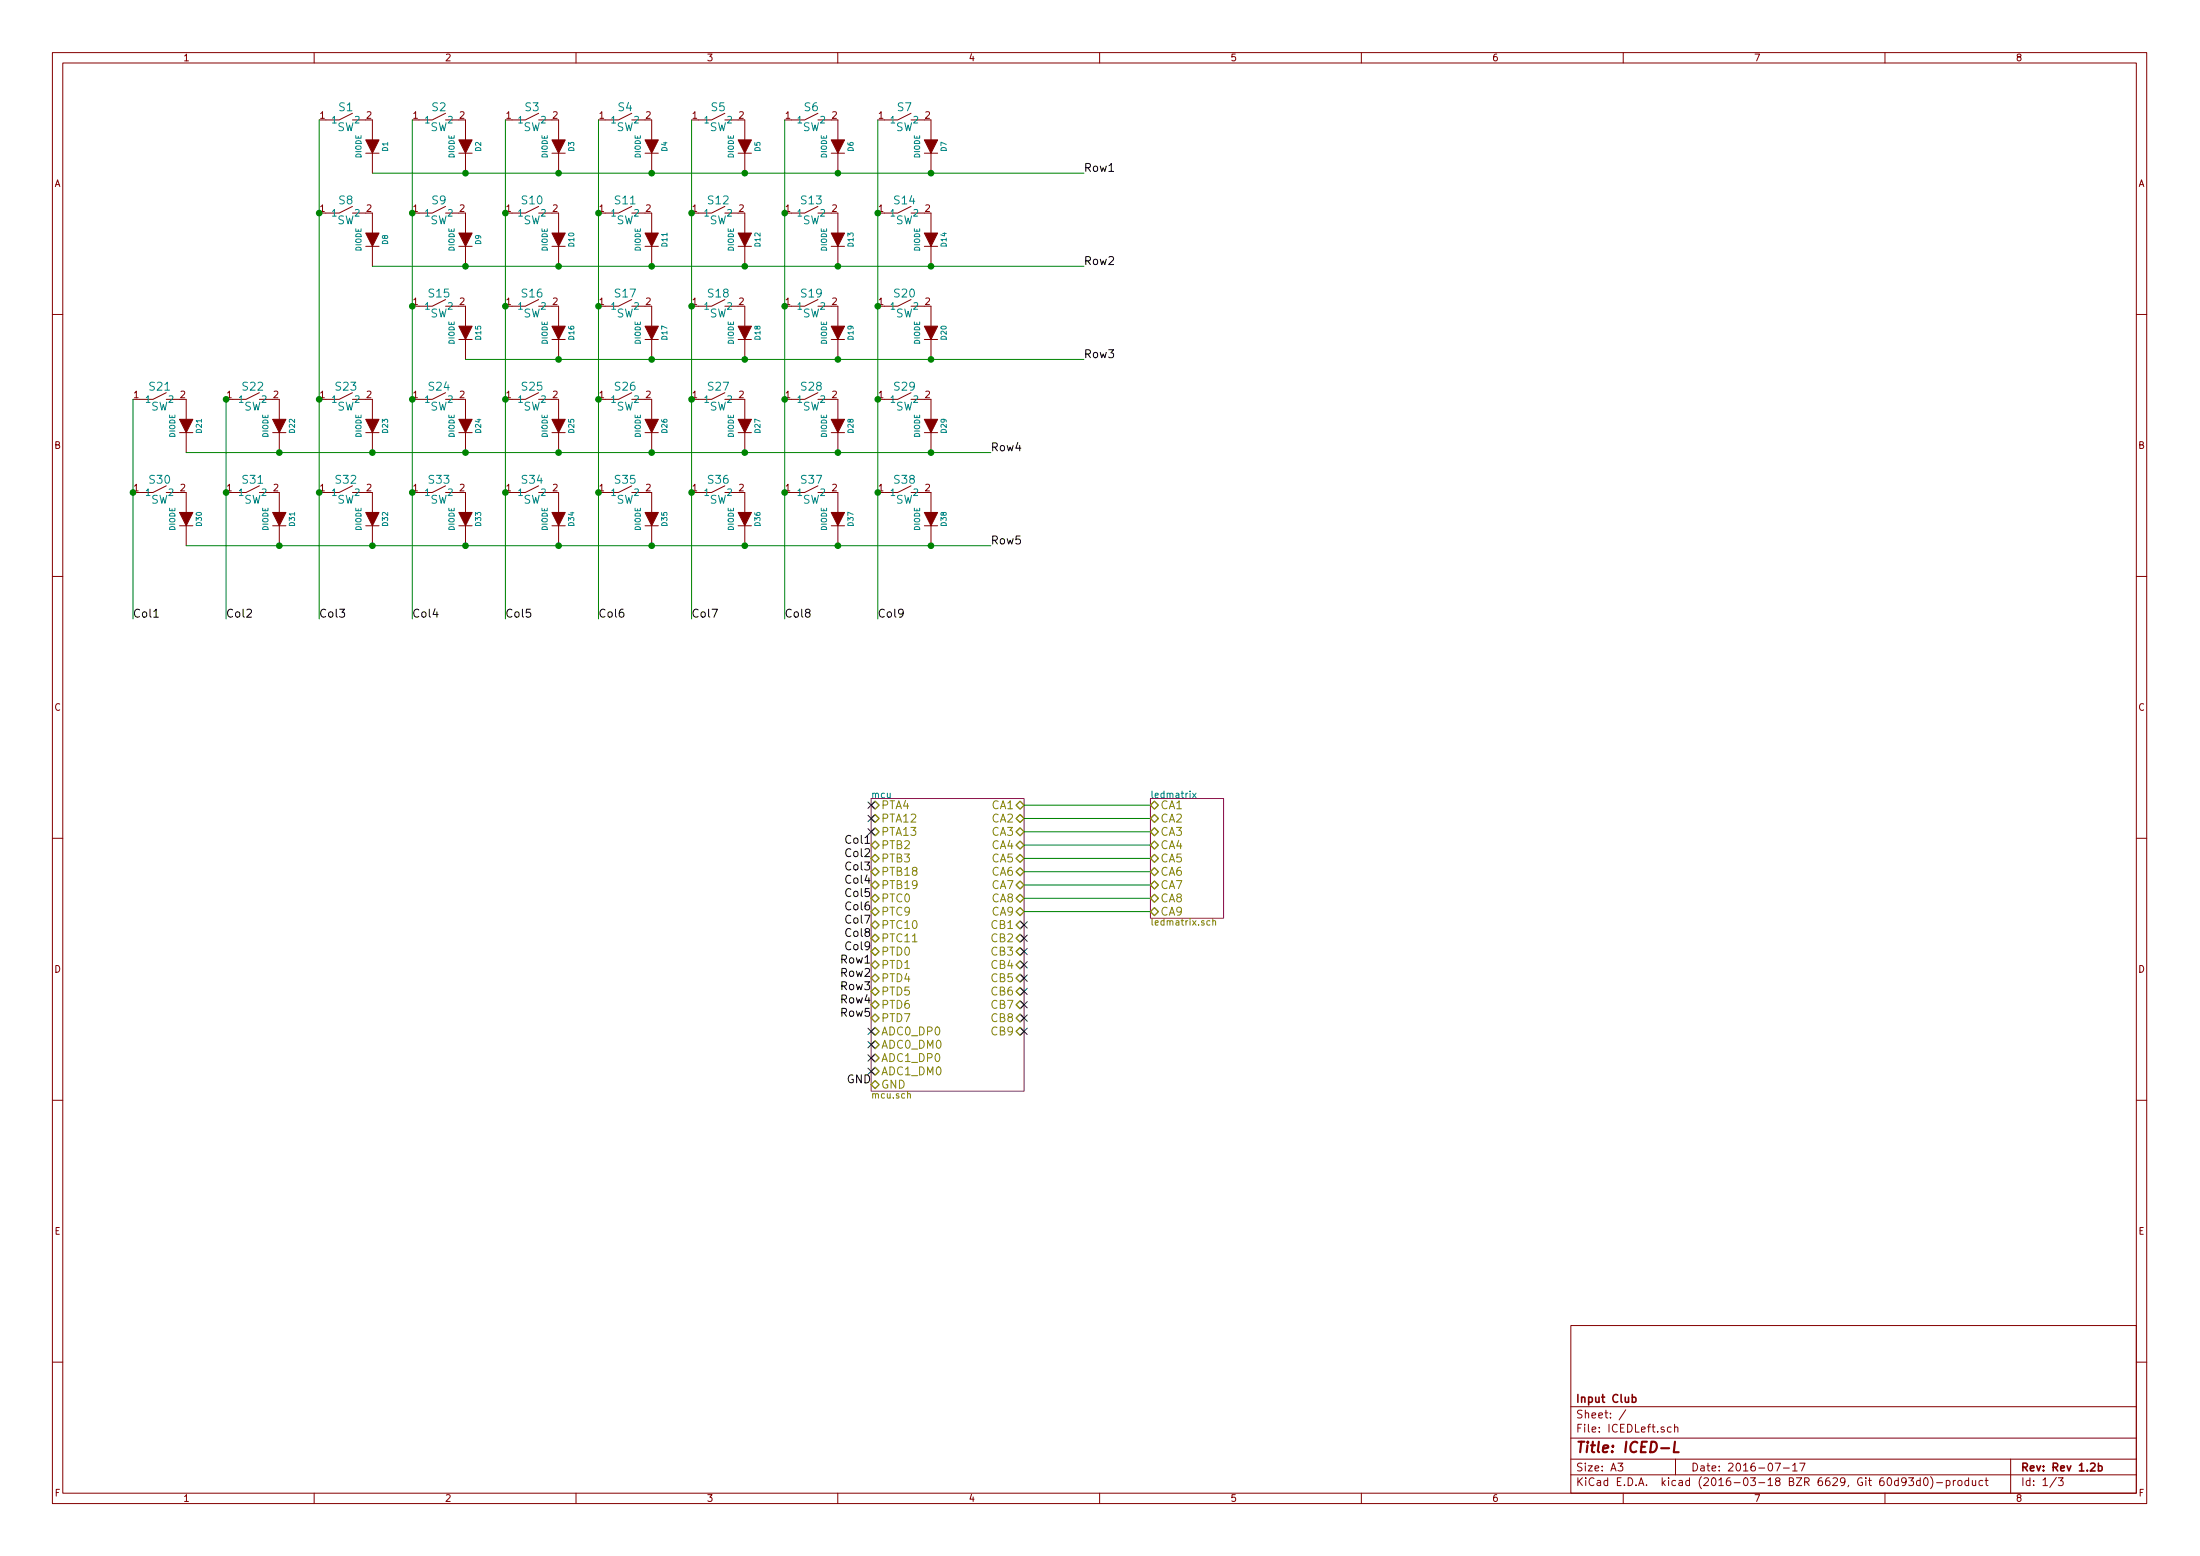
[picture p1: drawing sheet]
EESchema Schematic File Version 4
EELAYER 30 0
EELAYER END
$Descr A3 16535 11693
encoding utf-8
Sheet 1 3
Title "ICED-L"
Date "2016-07-17"
Rev "Rev 1.2b"
Comp "Input Club"
Comment1 ""
Comment2 ""
Comment3 ""
Comment4 ""
$EndDescr
$Comp
L ICEDLeft:SW S1
U 1 1
P 2600 900
F 0 "S1" H 2600 1000 60  0000 C CNN
F 1 "SW" H 2600 850 60  0000 C CNN
F 2 "prettylib:MXALPS" H 2600 900 60  0001 C CNN
F 3 "~" H 2600 900 60  0000 C CNN
	1    2600 900 
	1    0    0    -1  
$EndComp
$Comp
L ICEDLeft:DIODE D1
U 1 1
P 2800 1100
F 0 "D1" H 2800 1200 40  0000 C CNN
F 1 "DIODE" H 2800 1000 40  0000 C CNN
F 2 "prettylib:SOT123-DIODE" H 2800 1100 60  0001 C CNN
F 3 "~" H 2800 1100 60  0000 C CNN
	1    2800 1100
	0    1    1    0   
$EndComp
$Comp
L ICEDLeft:SW S2
U 1 1
P 3300 900
F 0 "S2" H 3300 1000 60  0000 C CNN
F 1 "SW" H 3300 850 60  0000 C CNN
F 2 "prettylib:MXALPS" H 3300 900 60  0001 C CNN
F 3 "~" H 3300 900 60  0000 C CNN
	1    3300 900 
	1    0    0    -1  
$EndComp
$Comp
L ICEDLeft:DIODE D2
U 1 1
P 3500 1100
F 0 "D2" H 3500 1200 40  0000 C CNN
F 1 "DIODE" H 3500 1000 40  0000 C CNN
F 2 "prettylib:SOT123-DIODE" H 3500 1100 60  0001 C CNN
F 3 "~" H 3500 1100 60  0000 C CNN
	1    3500 1100
	0    1    1    0   
$EndComp
$Comp
L ICEDLeft:SW S3
U 1 1
P 4000 900
F 0 "S3" H 4000 1000 60  0000 C CNN
F 1 "SW" H 4000 850 60  0000 C CNN
F 2 "prettylib:MXALPS" H 4000 900 60  0001 C CNN
F 3 "~" H 4000 900 60  0000 C CNN
	1    4000 900 
	1    0    0    -1  
$EndComp
$Comp
L ICEDLeft:DIODE D3
U 1 1
P 4200 1100
F 0 "D3" H 4200 1200 40  0000 C CNN
F 1 "DIODE" H 4200 1000 40  0000 C CNN
F 2 "prettylib:SOT123-DIODE" H 4200 1100 60  0001 C CNN
F 3 "~" H 4200 1100 60  0000 C CNN
	1    4200 1100
	0    1    1    0   
$EndComp
$Comp
L ICEDLeft:SW S4
U 1 1
P 4700 900
F 0 "S4" H 4700 1000 60  0000 C CNN
F 1 "SW" H 4700 850 60  0000 C CNN
F 2 "prettylib:MXALPS" H 4700 900 60  0001 C CNN
F 3 "~" H 4700 900 60  0000 C CNN
	1    4700 900 
	1    0    0    -1  
$EndComp
$Comp
L ICEDLeft:DIODE D4
U 1 1
P 4900 1100
F 0 "D4" H 4900 1200 40  0000 C CNN
F 1 "DIODE" H 4900 1000 40  0000 C CNN
F 2 "prettylib:SOT123-DIODE" H 4900 1100 60  0001 C CNN
F 3 "~" H 4900 1100 60  0000 C CNN
	1    4900 1100
	0    1    1    0   
$EndComp
$Comp
L ICEDLeft:SW S5
U 1 1
P 5400 900
F 0 "S5" H 5400 1000 60  0000 C CNN
F 1 "SW" H 5400 850 60  0000 C CNN
F 2 "prettylib:MXALPS" H 5400 900 60  0001 C CNN
F 3 "~" H 5400 900 60  0000 C CNN
	1    5400 900 
	1    0    0    -1  
$EndComp
$Comp
L ICEDLeft:DIODE D5
U 1 1
P 5600 1100
F 0 "D5" H 5600 1200 40  0000 C CNN
F 1 "DIODE" H 5600 1000 40  0000 C CNN
F 2 "prettylib:SOT123-DIODE" H 5600 1100 60  0001 C CNN
F 3 "~" H 5600 1100 60  0000 C CNN
	1    5600 1100
	0    1    1    0   
$EndComp
$Comp
L ICEDLeft:SW S6
U 1 1
P 6100 900
F 0 "S6" H 6100 1000 60  0000 C CNN
F 1 "SW" H 6100 850 60  0000 C CNN
F 2 "prettylib:MXALPS" H 6100 900 60  0001 C CNN
F 3 "~" H 6100 900 60  0000 C CNN
	1    6100 900 
	1    0    0    -1  
$EndComp
$Comp
L ICEDLeft:DIODE D6
U 1 1
P 6300 1100
F 0 "D6" H 6300 1200 40  0000 C CNN
F 1 "DIODE" H 6300 1000 40  0000 C CNN
F 2 "prettylib:SOT123-DIODE" H 6300 1100 60  0001 C CNN
F 3 "~" H 6300 1100 60  0000 C CNN
	1    6300 1100
	0    1    1    0   
$EndComp
$Comp
L ICEDLeft:SW S7
U 1 1
P 6800 900
F 0 "S7" H 6800 1000 60  0000 C CNN
F 1 "SW" H 6800 850 60  0000 C CNN
F 2 "prettylib:MXALPS" H 6800 900 60  0001 C CNN
F 3 "~" H 6800 900 60  0000 C CNN
	1    6800 900 
	1    0    0    -1  
$EndComp
$Comp
L ICEDLeft:DIODE D7
U 1 1
P 7000 1100
F 0 "D7" H 7000 1200 40  0000 C CNN
F 1 "DIODE" H 7000 1000 40  0000 C CNN
F 2 "prettylib:SOT123-DIODE" H 7000 1100 60  0001 C CNN
F 3 "~" H 7000 1100 60  0000 C CNN
	1    7000 1100
	0    1    1    0   
$EndComp
$Comp
L ICEDLeft:SW S8
U 1 1
P 2600 1600
F 0 "S8" H 2600 1700 60  0000 C CNN
F 1 "SW" H 2600 1550 60  0000 C CNN
F 2 "prettylib:MXALPS" H 2600 1600 60  0001 C CNN
F 3 "~" H 2600 1600 60  0000 C CNN
	1    2600 1600
	1    0    0    -1  
$EndComp
$Comp
L ICEDLeft:DIODE D8
U 1 1
P 2800 1800
F 0 "D8" H 2800 1900 40  0000 C CNN
F 1 "DIODE" H 2800 1700 40  0000 C CNN
F 2 "prettylib:SOT123-DIODE" H 2800 1800 60  0001 C CNN
F 3 "~" H 2800 1800 60  0000 C CNN
	1    2800 1800
	0    1    1    0   
$EndComp
$Comp
L ICEDLeft:SW S9
U 1 1
P 3300 1600
F 0 "S9" H 3300 1700 60  0000 C CNN
F 1 "SW" H 3300 1550 60  0000 C CNN
F 2 "prettylib:MXALPS" H 3300 1600 60  0001 C CNN
F 3 "~" H 3300 1600 60  0000 C CNN
	1    3300 1600
	1    0    0    -1  
$EndComp
$Comp
L ICEDLeft:DIODE D9
U 1 1
P 3500 1800
F 0 "D9" H 3500 1900 40  0000 C CNN
F 1 "DIODE" H 3500 1700 40  0000 C CNN
F 2 "prettylib:SOT123-DIODE" H 3500 1800 60  0001 C CNN
F 3 "~" H 3500 1800 60  0000 C CNN
	1    3500 1800
	0    1    1    0   
$EndComp
$Comp
L ICEDLeft:SW S10
U 1 1
P 4000 1600
F 0 "S10" H 4000 1700 60  0000 C CNN
F 1 "SW" H 4000 1550 60  0000 C CNN
F 2 "prettylib:MXALPS" H 4000 1600 60  0001 C CNN
F 3 "~" H 4000 1600 60  0000 C CNN
	1    4000 1600
	1    0    0    -1  
$EndComp
$Comp
L ICEDLeft:DIODE D10
U 1 1
P 4200 1800
F 0 "D10" H 4200 1900 40  0000 C CNN
F 1 "DIODE" H 4200 1700 40  0000 C CNN
F 2 "prettylib:SOT123-DIODE" H 4200 1800 60  0001 C CNN
F 3 "~" H 4200 1800 60  0000 C CNN
	1    4200 1800
	0    1    1    0   
$EndComp
$Comp
L ICEDLeft:SW S11
U 1 1
P 4700 1600
F 0 "S11" H 4700 1700 60  0000 C CNN
F 1 "SW" H 4700 1550 60  0000 C CNN
F 2 "prettylib:MXALPS" H 4700 1600 60  0001 C CNN
F 3 "~" H 4700 1600 60  0000 C CNN
	1    4700 1600
	1    0    0    -1  
$EndComp
$Comp
L ICEDLeft:DIODE D11
U 1 1
P 4900 1800
F 0 "D11" H 4900 1900 40  0000 C CNN
F 1 "DIODE" H 4900 1700 40  0000 C CNN
F 2 "prettylib:SOT123-DIODE" H 4900 1800 60  0001 C CNN
F 3 "~" H 4900 1800 60  0000 C CNN
	1    4900 1800
	0    1    1    0   
$EndComp
$Comp
L ICEDLeft:SW S12
U 1 1
P 5400 1600
F 0 "S12" H 5400 1700 60  0000 C CNN
F 1 "SW" H 5400 1550 60  0000 C CNN
F 2 "prettylib:MXALPS" H 5400 1600 60  0001 C CNN
F 3 "~" H 5400 1600 60  0000 C CNN
	1    5400 1600
	1    0    0    -1  
$EndComp
$Comp
L ICEDLeft:DIODE D12
U 1 1
P 5600 1800
F 0 "D12" H 5600 1900 40  0000 C CNN
F 1 "DIODE" H 5600 1700 40  0000 C CNN
F 2 "prettylib:SOT123-DIODE" H 5600 1800 60  0001 C CNN
F 3 "~" H 5600 1800 60  0000 C CNN
	1    5600 1800
	0    1    1    0   
$EndComp
$Comp
L ICEDLeft:SW S13
U 1 1
P 6100 1600
F 0 "S13" H 6100 1700 60  0000 C CNN
F 1 "SW" H 6100 1550 60  0000 C CNN
F 2 "prettylib:MXALPS" H 6100 1600 60  0001 C CNN
F 3 "~" H 6100 1600 60  0000 C CNN
	1    6100 1600
	1    0    0    -1  
$EndComp
$Comp
L ICEDLeft:DIODE D13
U 1 1
P 6300 1800
F 0 "D13" H 6300 1900 40  0000 C CNN
F 1 "DIODE" H 6300 1700 40  0000 C CNN
F 2 "prettylib:SOT123-DIODE" H 6300 1800 60  0001 C CNN
F 3 "~" H 6300 1800 60  0000 C CNN
	1    6300 1800
	0    1    1    0   
$EndComp
$Comp
L ICEDLeft:SW S14
U 1 1
P 6800 1600
F 0 "S14" H 6800 1700 60  0000 C CNN
F 1 "SW" H 6800 1550 60  0000 C CNN
F 2 "prettylib:MXALPS" H 6800 1600 60  0001 C CNN
F 3 "~" H 6800 1600 60  0000 C CNN
	1    6800 1600
	1    0    0    -1  
$EndComp
$Comp
L ICEDLeft:DIODE D14
U 1 1
P 7000 1800
F 0 "D14" H 7000 1900 40  0000 C CNN
F 1 "DIODE" H 7000 1700 40  0000 C CNN
F 2 "prettylib:SOT123-DIODE" H 7000 1800 60  0001 C CNN
F 3 "~" H 7000 1800 60  0000 C CNN
	1    7000 1800
	0    1    1    0   
$EndComp
$Comp
L ICEDLeft:SW S15
U 1 1
P 3300 2300
F 0 "S15" H 3300 2400 60  0000 C CNN
F 1 "SW" H 3300 2250 60  0000 C CNN
F 2 "prettylib:MXALPS" H 3300 2300 60  0001 C CNN
F 3 "~" H 3300 2300 60  0000 C CNN
	1    3300 2300
	1    0    0    -1  
$EndComp
$Comp
L ICEDLeft:DIODE D15
U 1 1
P 3500 2500
F 0 "D15" H 3500 2600 40  0000 C CNN
F 1 "DIODE" H 3500 2400 40  0000 C CNN
F 2 "prettylib:SOT123-DIODE" H 3500 2500 60  0001 C CNN
F 3 "~" H 3500 2500 60  0000 C CNN
	1    3500 2500
	0    1    1    0   
$EndComp
$Comp
L ICEDLeft:SW S16
U 1 1
P 4000 2300
F 0 "S16" H 4000 2400 60  0000 C CNN
F 1 "SW" H 4000 2250 60  0000 C CNN
F 2 "prettylib:MXALPS" H 4000 2300 60  0001 C CNN
F 3 "~" H 4000 2300 60  0000 C CNN
	1    4000 2300
	1    0    0    -1  
$EndComp
$Comp
L ICEDLeft:DIODE D16
U 1 1
P 4200 2500
F 0 "D16" H 4200 2600 40  0000 C CNN
F 1 "DIODE" H 4200 2400 40  0000 C CNN
F 2 "prettylib:SOT123-DIODE" H 4200 2500 60  0001 C CNN
F 3 "~" H 4200 2500 60  0000 C CNN
	1    4200 2500
	0    1    1    0   
$EndComp
$Comp
L ICEDLeft:SW S17
U 1 1
P 4700 2300
F 0 "S17" H 4700 2400 60  0000 C CNN
F 1 "SW" H 4700 2250 60  0000 C CNN
F 2 "prettylib:MXALPS" H 4700 2300 60  0001 C CNN
F 3 "~" H 4700 2300 60  0000 C CNN
	1    4700 2300
	1    0    0    -1  
$EndComp
$Comp
L ICEDLeft:DIODE D17
U 1 1
P 4900 2500
F 0 "D17" H 4900 2600 40  0000 C CNN
F 1 "DIODE" H 4900 2400 40  0000 C CNN
F 2 "prettylib:SOT123-DIODE" H 4900 2500 60  0001 C CNN
F 3 "~" H 4900 2500 60  0000 C CNN
	1    4900 2500
	0    1    1    0   
$EndComp
$Comp
L ICEDLeft:SW S18
U 1 1
P 5400 2300
F 0 "S18" H 5400 2400 60  0000 C CNN
F 1 "SW" H 5400 2250 60  0000 C CNN
F 2 "prettylib:MXALPS" H 5400 2300 60  0001 C CNN
F 3 "~" H 5400 2300 60  0000 C CNN
	1    5400 2300
	1    0    0    -1  
$EndComp
$Comp
L ICEDLeft:DIODE D18
U 1 1
P 5600 2500
F 0 "D18" H 5600 2600 40  0000 C CNN
F 1 "DIODE" H 5600 2400 40  0000 C CNN
F 2 "prettylib:SOT123-DIODE" H 5600 2500 60  0001 C CNN
F 3 "~" H 5600 2500 60  0000 C CNN
	1    5600 2500
	0    1    1    0   
$EndComp
$Comp
L ICEDLeft:SW S19
U 1 1
P 6100 2300
F 0 "S19" H 6100 2400 60  0000 C CNN
F 1 "SW" H 6100 2250 60  0000 C CNN
F 2 "prettylib:MXALPS" H 6100 2300 60  0001 C CNN
F 3 "~" H 6100 2300 60  0000 C CNN
	1    6100 2300
	1    0    0    -1  
$EndComp
$Comp
L ICEDLeft:DIODE D19
U 1 1
P 6300 2500
F 0 "D19" H 6300 2600 40  0000 C CNN
F 1 "DIODE" H 6300 2400 40  0000 C CNN
F 2 "prettylib:SOT123-DIODE" H 6300 2500 60  0001 C CNN
F 3 "~" H 6300 2500 60  0000 C CNN
	1    6300 2500
	0    1    1    0   
$EndComp
$Comp
L ICEDLeft:SW S20
U 1 1
P 6800 2300
F 0 "S20" H 6800 2400 60  0000 C CNN
F 1 "SW" H 6800 2250 60  0000 C CNN
F 2 "prettylib:MXALPS" H 6800 2300 60  0001 C CNN
F 3 "~" H 6800 2300 60  0000 C CNN
	1    6800 2300
	1    0    0    -1  
$EndComp
$Comp
L ICEDLeft:DIODE D20
U 1 1
P 7000 2500
F 0 "D20" H 7000 2600 40  0000 C CNN
F 1 "DIODE" H 7000 2400 40  0000 C CNN
F 2 "prettylib:SOT123-DIODE" H 7000 2500 60  0001 C CNN
F 3 "~" H 7000 2500 60  0000 C CNN
	1    7000 2500
	0    1    1    0   
$EndComp
$Comp
L ICEDLeft:SW S21
U 1 1
P 1200 3000
F 0 "S21" H 1200 3100 60  0000 C CNN
F 1 "SW" H 1200 2950 60  0000 C CNN
F 2 "prettylib:MXALPS" H 1200 3000 60  0001 C CNN
F 3 "~" H 1200 3000 60  0000 C CNN
	1    1200 3000
	1    0    0    -1  
$EndComp
$Comp
L ICEDLeft:DIODE D21
U 1 1
P 1400 3200
F 0 "D21" H 1400 3300 40  0000 C CNN
F 1 "DIODE" H 1400 3100 40  0000 C CNN
F 2 "prettylib:SOT123-DIODE" H 1400 3200 60  0001 C CNN
F 3 "~" H 1400 3200 60  0000 C CNN
	1    1400 3200
	0    1    1    0   
$EndComp
$Comp
L ICEDLeft:SW S22
U 1 1
P 1900 3000
F 0 "S22" H 1900 3100 60  0000 C CNN
F 1 "SW" H 1900 2950 60  0000 C CNN
F 2 "prettylib:MXALPS" H 1900 3000 60  0001 C CNN
F 3 "~" H 1900 3000 60  0000 C CNN
	1    1900 3000
	1    0    0    -1  
$EndComp
$Comp
L ICEDLeft:DIODE D22
U 1 1
P 2100 3200
F 0 "D22" H 2100 3300 40  0000 C CNN
F 1 "DIODE" H 2100 3100 40  0000 C CNN
F 2 "prettylib:SOT123-DIODE" H 2100 3200 60  0001 C CNN
F 3 "~" H 2100 3200 60  0000 C CNN
	1    2100 3200
	0    1    1    0   
$EndComp
$Comp
L ICEDLeft:SW S23
U 1 1
P 2600 3000
F 0 "S23" H 2600 3100 60  0000 C CNN
F 1 "SW" H 2600 2950 60  0000 C CNN
F 2 "prettylib:MXALPS" H 2600 3000 60  0001 C CNN
F 3 "~" H 2600 3000 60  0000 C CNN
	1    2600 3000
	1    0    0    -1  
$EndComp
$Comp
L ICEDLeft:DIODE D23
U 1 1
P 2800 3200
F 0 "D23" H 2800 3300 40  0000 C CNN
F 1 "DIODE" H 2800 3100 40  0000 C CNN
F 2 "prettylib:SOT123-DIODE" H 2800 3200 60  0001 C CNN
F 3 "~" H 2800 3200 60  0000 C CNN
	1    2800 3200
	0    1    1    0   
$EndComp
$Comp
L ICEDLeft:SW S24
U 1 1
P 3300 3000
F 0 "S24" H 3300 3100 60  0000 C CNN
F 1 "SW" H 3300 2950 60  0000 C CNN
F 2 "prettylib:MXALPS" H 3300 3000 60  0001 C CNN
F 3 "~" H 3300 3000 60  0000 C CNN
	1    3300 3000
	1    0    0    -1  
$EndComp
$Comp
L ICEDLeft:DIODE D24
U 1 1
P 3500 3200
F 0 "D24" H 3500 3300 40  0000 C CNN
F 1 "DIODE" H 3500 3100 40  0000 C CNN
F 2 "prettylib:SOT123-DIODE" H 3500 3200 60  0001 C CNN
F 3 "~" H 3500 3200 60  0000 C CNN
	1    3500 3200
	0    1    1    0   
$EndComp
$Comp
L ICEDLeft:SW S25
U 1 1
P 4000 3000
F 0 "S25" H 4000 3100 60  0000 C CNN
F 1 "SW" H 4000 2950 60  0000 C CNN
F 2 "prettylib:MXALPS" H 4000 3000 60  0001 C CNN
F 3 "~" H 4000 3000 60  0000 C CNN
	1    4000 3000
	1    0    0    -1  
$EndComp
$Comp
L ICEDLeft:DIODE D25
U 1 1
P 4200 3200
F 0 "D25" H 4200 3300 40  0000 C CNN
F 1 "DIODE" H 4200 3100 40  0000 C CNN
F 2 "prettylib:SOT123-DIODE" H 4200 3200 60  0001 C CNN
F 3 "~" H 4200 3200 60  0000 C CNN
	1    4200 3200
	0    1    1    0   
$EndComp
$Comp
L ICEDLeft:SW S26
U 1 1
P 4700 3000
F 0 "S26" H 4700 3100 60  0000 C CNN
F 1 "SW" H 4700 2950 60  0000 C CNN
F 2 "prettylib:MXALPS" H 4700 3000 60  0001 C CNN
F 3 "~" H 4700 3000 60  0000 C CNN
	1    4700 3000
	1    0    0    -1  
$EndComp
$Comp
L ICEDLeft:DIODE D26
U 1 1
P 4900 3200
F 0 "D26" H 4900 3300 40  0000 C CNN
F 1 "DIODE" H 4900 3100 40  0000 C CNN
F 2 "prettylib:SOT123-DIODE" H 4900 3200 60  0001 C CNN
F 3 "~" H 4900 3200 60  0000 C CNN
	1    4900 3200
	0    1    1    0   
$EndComp
$Comp
L ICEDLeft:SW S27
U 1 1
P 5400 3000
F 0 "S27" H 5400 3100 60  0000 C CNN
F 1 "SW" H 5400 2950 60  0000 C CNN
F 2 "prettylib:MXALPS" H 5400 3000 60  0001 C CNN
F 3 "~" H 5400 3000 60  0000 C CNN
	1    5400 3000
	1    0    0    -1  
$EndComp
$Comp
L ICEDLeft:DIODE D27
U 1 1
P 5600 3200
F 0 "D27" H 5600 3300 40  0000 C CNN
F 1 "DIODE" H 5600 3100 40  0000 C CNN
F 2 "prettylib:SOT123-DIODE" H 5600 3200 60  0001 C CNN
F 3 "~" H 5600 3200 60  0000 C CNN
	1    5600 3200
	0    1    1    0   
$EndComp
$Comp
L ICEDLeft:SW S28
U 1 1
P 6100 3000
F 0 "S28" H 6100 3100 60  0000 C CNN
F 1 "SW" H 6100 2950 60  0000 C CNN
F 2 "prettylib:MXALPS" H 6100 3000 60  0001 C CNN
F 3 "~" H 6100 3000 60  0000 C CNN
	1    6100 3000
	1    0    0    -1  
$EndComp
$Comp
L ICEDLeft:DIODE D28
U 1 1
P 6300 3200
F 0 "D28" H 6300 3300 40  0000 C CNN
F 1 "DIODE" H 6300 3100 40  0000 C CNN
F 2 "prettylib:SOT123-DIODE" H 6300 3200 60  0001 C CNN
F 3 "~" H 6300 3200 60  0000 C CNN
	1    6300 3200
	0    1    1    0   
$EndComp
$Comp
L ICEDLeft:SW S29
U 1 1
P 6800 3000
F 0 "S29" H 6800 3100 60  0000 C CNN
F 1 "SW" H 6800 2950 60  0000 C CNN
F 2 "prettylib:MXALPS" H 6800 3000 60  0001 C CNN
F 3 "~" H 6800 3000 60  0000 C CNN
	1    6800 3000
	1    0    0    -1  
$EndComp
$Comp
L ICEDLeft:DIODE D29
U 1 1
P 7000 3200
F 0 "D29" H 7000 3300 40  0000 C CNN
F 1 "DIODE" H 7000 3100 40  0000 C CNN
F 2 "prettylib:SOT123-DIODE" H 7000 3200 60  0001 C CNN
F 3 "~" H 7000 3200 60  0000 C CNN
	1    7000 3200
	0    1    1    0   
$EndComp
$Comp
L ICEDLeft:SW S30
U 1 1
P 1200 3700
F 0 "S30" H 1200 3800 60  0000 C CNN
F 1 "SW" H 1200 3650 60  0000 C CNN
F 2 "prettylib:MXALPS" H 1200 3700 60  0001 C CNN
F 3 "~" H 1200 3700 60  0000 C CNN
	1    1200 3700
	1    0    0    -1  
$EndComp
$Comp
L ICEDLeft:DIODE D30
U 1 1
P 1400 3900
F 0 "D30" H 1400 4000 40  0000 C CNN
F 1 "DIODE" H 1400 3800 40  0000 C CNN
F 2 "prettylib:SOT123-DIODE" H 1400 3900 60  0001 C CNN
F 3 "~" H 1400 3900 60  0000 C CNN
	1    1400 3900
	0    1    1    0   
$EndComp
$Comp
L ICEDLeft:SW S31
U 1 1
P 1900 3700
F 0 "S31" H 1900 3800 60  0000 C CNN
F 1 "SW" H 1900 3650 60  0000 C CNN
F 2 "prettylib:MXALPS" H 1900 3700 60  0001 C CNN
F 3 "~" H 1900 3700 60  0000 C CNN
	1    1900 3700
	1    0    0    -1  
$EndComp
$Comp
L ICEDLeft:DIODE D31
U 1 1
P 2100 3900
F 0 "D31" H 2100 4000 40  0000 C CNN
F 1 "DIODE" H 2100 3800 40  0000 C CNN
F 2 "prettylib:SOT123-DIODE" H 2100 3900 60  0001 C CNN
F 3 "~" H 2100 3900 60  0000 C CNN
	1    2100 3900
	0    1    1    0   
$EndComp
$Comp
L ICEDLeft:SW S32
U 1 1
P 2600 3700
F 0 "S32" H 2600 3800 60  0000 C CNN
F 1 "SW" H 2600 3650 60  0000 C CNN
F 2 "prettylib:MXALPS" H 2600 3700 60  0001 C CNN
F 3 "~" H 2600 3700 60  0000 C CNN
	1    2600 3700
	1    0    0    -1  
$EndComp
$Comp
L ICEDLeft:DIODE D32
U 1 1
P 2800 3900
F 0 "D32" H 2800 4000 40  0000 C CNN
F 1 "DIODE" H 2800 3800 40  0000 C CNN
F 2 "prettylib:SOT123-DIODE" H 2800 3900 60  0001 C CNN
F 3 "~" H 2800 3900 60  0000 C CNN
	1    2800 3900
	0    1    1    0   
$EndComp
$Comp
L ICEDLeft:SW S33
U 1 1
P 3300 3700
F 0 "S33" H 3300 3800 60  0000 C CNN
F 1 "SW" H 3300 3650 60  0000 C CNN
F 2 "prettylib:MXALPS" H 3300 3700 60  0001 C CNN
F 3 "~" H 3300 3700 60  0000 C CNN
	1    3300 3700
	1    0    0    -1  
$EndComp
$Comp
L ICEDLeft:DIODE D33
U 1 1
P 3500 3900
F 0 "D33" H 3500 4000 40  0000 C CNN
F 1 "DIODE" H 3500 3800 40  0000 C CNN
F 2 "prettylib:SOT123-DIODE" H 3500 3900 60  0001 C CNN
F 3 "~" H 3500 3900 60  0000 C CNN
	1    3500 3900
	0    1    1    0   
$EndComp
$Comp
L ICEDLeft:SW S34
U 1 1
P 4000 3700
F 0 "S34" H 4000 3800 60  0000 C CNN
F 1 "SW" H 4000 3650 60  0000 C CNN
F 2 "prettylib:MXALPS" H 4000 3700 60  0001 C CNN
F 3 "~" H 4000 3700 60  0000 C CNN
	1    4000 3700
	1    0    0    -1  
$EndComp
$Comp
L ICEDLeft:DIODE D34
U 1 1
P 4200 3900
F 0 "D34" H 4200 4000 40  0000 C CNN
F 1 "DIODE" H 4200 3800 40  0000 C CNN
F 2 "prettylib:SOT123-DIODE" H 4200 3900 60  0001 C CNN
F 3 "~" H 4200 3900 60  0000 C CNN
	1    4200 3900
	0    1    1    0   
$EndComp
$Comp
L ICEDLeft:SW S35
U 1 1
P 4700 3700
F 0 "S35" H 4700 3800 60  0000 C CNN
F 1 "SW" H 4700 3650 60  0000 C CNN
F 2 "prettylib:MXALPS" H 4700 3700 60  0001 C CNN
F 3 "~" H 4700 3700 60  0000 C CNN
	1    4700 3700
	1    0    0    -1  
$EndComp
$Comp
L ICEDLeft:DIODE D35
U 1 1
P 4900 3900
F 0 "D35" H 4900 4000 40  0000 C CNN
F 1 "DIODE" H 4900 3800 40  0000 C CNN
F 2 "prettylib:SOT123-DIODE" H 4900 3900 60  0001 C CNN
F 3 "~" H 4900 3900 60  0000 C CNN
	1    4900 3900
	0    1    1    0   
$EndComp
$Comp
L ICEDLeft:SW S36
U 1 1
P 5400 3700
F 0 "S36" H 5400 3800 60  0000 C CNN
F 1 "SW" H 5400 3650 60  0000 C CNN
F 2 "prettylib:MXALPS" H 5400 3700 60  0001 C CNN
F 3 "~" H 5400 3700 60  0000 C CNN
	1    5400 3700
	1    0    0    -1  
$EndComp
$Comp
L ICEDLeft:DIODE D36
U 1 1
P 5600 3900
F 0 "D36" H 5600 4000 40  0000 C CNN
F 1 "DIODE" H 5600 3800 40  0000 C CNN
F 2 "prettylib:SOT123-DIODE" H 5600 3900 60  0001 C CNN
F 3 "~" H 5600 3900 60  0000 C CNN
	1    5600 3900
	0    1    1    0   
$EndComp
$Comp
L ICEDLeft:SW S37
U 1 1
P 6100 3700
F 0 "S37" H 6100 3800 60  0000 C CNN
F 1 "SW" H 6100 3650 60  0000 C CNN
F 2 "prettylib:MXALPS" H 6100 3700 60  0001 C CNN
F 3 "~" H 6100 3700 60  0000 C CNN
	1    6100 3700
	1    0    0    -1  
$EndComp
$Comp
L ICEDLeft:DIODE D37
U 1 1
P 6300 3900
F 0 "D37" H 6300 4000 40  0000 C CNN
F 1 "DIODE" H 6300 3800 40  0000 C CNN
F 2 "prettylib:SOT123-DIODE" H 6300 3900 60  0001 C CNN
F 3 "~" H 6300 3900 60  0000 C CNN
	1    6300 3900
	0    1    1    0   
$EndComp
$Comp
L ICEDLeft:SW S38
U 1 1
P 6800 3700
F 0 "S38" H 6800 3800 60  0000 C CNN
F 1 "SW" H 6800 3650 60  0000 C CNN
F 2 "prettylib:MXALPS" H 6800 3700 60  0001 C CNN
F 3 "~" H 6800 3700 60  0000 C CNN
	1    6800 3700
	1    0    0    -1  
$EndComp
$Comp
L ICEDLeft:DIODE D38
U 1 1
P 7000 3900
F 0 "D38" H 7000 4000 40  0000 C CNN
F 1 "DIODE" H 7000 3800 40  0000 C CNN
F 2 "prettylib:SOT123-DIODE" H 7000 3900 60  0001 C CNN
F 3 "~" H 7000 3900 60  0000 C CNN
	1    7000 3900
	0    1    1    0   
$EndComp
Wire Wire Line
	1000 3000 1000 3700
Wire Wire Line
	2400 900  2400 1600
Wire Wire Line
	3100 900  3100 1600
Wire Wire Line
	3800 900  3800 1600
Wire Wire Line
	4500 900  4500 1600
Wire Wire Line
	5200 900  5200 1600
Wire Wire Line
	5900 900  5900 1600
Wire Wire Line
	6600 900  6600 1600
Wire Wire Line
	2800 1300 3500 1300
Wire Wire Line
	2800 2000 3500 2000
Wire Wire Line
	3500 2700 4200 2700
Wire Wire Line
	1400 3400 2100 3400
Wire Wire Line
	1400 4100 2100 4100
Connection ~ 3500 1300
Connection ~ 4200 1300
Connection ~ 4900 1300
Connection ~ 5600 1300
Connection ~ 6300 1300
Connection ~ 7000 1300
Connection ~ 7000 2000
Connection ~ 6300 2000
Connection ~ 5600 2000
Connection ~ 4900 2000
Connection ~ 4200 2000
Connection ~ 3500 2000
Connection ~ 4200 2700
Connection ~ 4900 2700
Connection ~ 5600 2700
Connection ~ 6300 2700
Connection ~ 7000 2700
Connection ~ 7000 3400
Connection ~ 6300 3400
Connection ~ 5600 3400
Connection ~ 4900 3400
Connection ~ 4200 3400
Connection ~ 3500 3400
Connection ~ 2800 3400
Connection ~ 2100 3400
Connection ~ 2100 4100
Connection ~ 2800 4100
Connection ~ 3500 4100
Connection ~ 4200 4100
Connection ~ 4900 4100
Connection ~ 5600 4100
Connection ~ 6300 4100
Connection ~ 7000 4100
Connection ~ 2400 1600
Connection ~ 1700 3700
Connection ~ 3100 1600
Connection ~ 3100 2300
Connection ~ 2400 3000
Connection ~ 2400 3700
Connection ~ 3100 3700
Connection ~ 3100 3000
Connection ~ 3800 2300
Connection ~ 3800 1600
Connection ~ 4500 1600
Connection ~ 4500 2300
Connection ~ 3800 3000
Connection ~ 3800 3700
Connection ~ 4500 3700
Connection ~ 4500 3000
Connection ~ 5200 2300
Connection ~ 5200 1600
Connection ~ 5900 1600
Connection ~ 5900 2300
Connection ~ 5200 3000
Connection ~ 5200 3700
Connection ~ 5900 3700
Connection ~ 5900 3000
Connection ~ 6600 2300
Connection ~ 6600 1600
Connection ~ 6600 3700
Connection ~ 1000 3700
Text Label 8150 1300 0    60   ~ 0
Row1
Text Label 8150 2000 0    60   ~ 0
Row2
Text Label 8150 2700 0    60   ~ 0
Row3
Text Label 7450 3400 0    60   ~ 0
Row4
Text Label 7450 4100 0    60   ~ 0
Row5
Text Label 1000 4650 0    60   ~ 0
Col1
Text Label 1700 4650 0    60   ~ 0
Col2
Text Label 2400 4650 0    60   ~ 0
Col3
Text Label 3100 4650 0    60   ~ 0
Col4
Text Label 3800 4650 0    60   ~ 0
Col5
Text Label 4500 4650 0    60   ~ 0
Col6
Text Label 5200 4650 0    60   ~ 0
Col7
Text Label 5900 4650 0    60   ~ 0
Col8
Text Label 6600 4650 0    60   ~ 0
Col9
Text Label 6550 8150 2    60   ~ 0
GND
Text Label 6550 6350 2    60   ~ 0
Col1
Text Label 6550 6450 2    60   ~ 0
Col2
Text Label 6550 6550 2    60   ~ 0
Col3
Text Label 6550 6650 2    60   ~ 0
Col4
Text Label 6550 6750 2    60   ~ 0
Col5
Text Label 6550 6850 2    60   ~ 0
Col6
Text Label 6550 6950 2    60   ~ 0
Col7
Text Label 6550 7050 2    60   ~ 0
Col8
Text Label 6550 7150 2    60   ~ 0
Col9
Text Label 6550 7250 2    60   ~ 0
Row1
Text Label 6550 7350 2    60   ~ 0
Row2
Text Label 6550 7450 2    60   ~ 0
Row3
Text Label 6550 7550 2    60   ~ 0
Row4
Connection ~ 6600 3000
Wire Wire Line
	1700 3000 1700 3700
Text Label 6550 7650 2    60   ~ 0
Row5
$Sheet
S 6550 6000 1150 2200
U 549878F0
F0 "mcu" 50
F1 "mcu.sch" 50
F2 "PTA4" T L 6550 6050 60 
F3 "PTB2" T L 6550 6350 60 
F4 "PTB3" T L 6550 6450 60 
F5 "PTC0" T L 6550 6750 60 
F6 "ADC0_DP0" T L 6550 7750 60 
F7 "ADC0_DM0" T L 6550 7850 60 
F8 "GND" B L 6550 8150 60 
F9 "PTA12" T L 6550 6150 60 
F10 "PTA13" T L 6550 6250 60 
F11 "ADC1_DP0" T L 6550 7950 60 
F12 "ADC1_DM0" T L 6550 8050 60 
F13 "PTB19" T L 6550 6650 60 
F14 "PTB18" T L 6550 6550 60 
F15 "PTC11" T L 6550 7050 60 
F16 "PTC9" T L 6550 6850 60 
F17 "PTC10" T L 6550 6950 60 
F18 "PTD0" T L 6550 7150 60 
F19 "PTD1" T L 6550 7250 60 
F20 "PTD4" T L 6550 7350 60 
F21 "PTD5" T L 6550 7450 60 
F22 "PTD6" T L 6550 7550 60 
F23 "PTD7" T L 6550 7650 60 
F24 "CA1" T R 7700 6050 60 
F25 "CA2" T R 7700 6150 60 
F26 "CA3" T R 7700 6250 60 
F27 "CA4" T R 7700 6350 60 
F28 "CA5" T R 7700 6450 60 
F29 "CA6" T R 7700 6550 60 
F30 "CA7" T R 7700 6650 60 
F31 "CA8" T R 7700 6750 60 
F32 "CA9" T R 7700 6850 60 
F33 "CB1" T R 7700 6950 60 
F34 "CB2" T R 7700 7050 60 
F35 "CB3" T R 7700 7150 60 
F36 "CB4" T R 7700 7250 60 
F37 "CB5" T R 7700 7350 60 
F38 "CB6" T R 7700 7450 60 
F39 "CB7" T R 7700 7550 60 
F40 "CB8" T R 7700 7650 60 
F41 "CB9" T R 7700 7750 60 
$EndSheet
NoConn ~ 6550 8050
NoConn ~ 6550 7950
NoConn ~ 6550 7850
NoConn ~ 6550 6250
NoConn ~ 6550 6150
NoConn ~ 6550 6050
Wire Wire Line
	7700 6050 8650 6050
Wire Wire Line
	7700 6150 8650 6150
Wire Wire Line
	7700 6250 8650 6250
Wire Wire Line
	7700 6350 8650 6350
Wire Wire Line
	7700 6450 8650 6450
Wire Wire Line
	7700 6550 8650 6550
Wire Wire Line
	7700 6650 8650 6650
Wire Wire Line
	7700 6750 8650 6750
Wire Wire Line
	7700 6850 8650 6850
NoConn ~ 6550 7750
$Sheet
S 8650 6000 550  900 
U 54B2C0DD
F0 "ledmatrix" 50
F1 "ledmatrix.sch" 50
F2 "CA1" B L 8650 6050 60 
F3 "CA2" B L 8650 6150 60 
F4 "CA3" B L 8650 6250 60 
F5 "CA4" B L 8650 6350 60 
F6 "CA5" B L 8650 6450 60 
F7 "CA6" B L 8650 6550 60 
F8 "CA7" B L 8650 6650 60 
F9 "CA8" B L 8650 6750 60 
F10 "CA9" B L 8650 6850 60 
$EndSheet
NoConn ~ 7700 6950
NoConn ~ 7700 7050
NoConn ~ 7700 7150
NoConn ~ 7700 7250
NoConn ~ 7700 7350
NoConn ~ 7700 7450
NoConn ~ 7700 7550
NoConn ~ 7700 7650
NoConn ~ 7700 7750
Wire Wire Line
	3500 1300 4200 1300
Wire Wire Line
	4200 1300 4900 1300
Wire Wire Line
	4900 1300 5600 1300
Wire Wire Line
	5600 1300 6300 1300
Wire Wire Line
	6300 1300 7000 1300
Wire Wire Line
	7000 1300 8150 1300
Wire Wire Line
	7000 2000 8150 2000
Wire Wire Line
	6300 2000 7000 2000
Wire Wire Line
	5600 2000 6300 2000
Wire Wire Line
	4900 2000 5600 2000
Wire Wire Line
	4200 2000 4900 2000
Wire Wire Line
	3500 2000 4200 2000
Wire Wire Line
	4200 2700 4900 2700
Wire Wire Line
	4900 2700 5600 2700
Wire Wire Line
	5600 2700 6300 2700
Wire Wire Line
	6300 2700 7000 2700
Wire Wire Line
	7000 2700 8150 2700
Wire Wire Line
	7000 3400 7450 3400
Wire Wire Line
	6300 3400 7000 3400
Wire Wire Line
	5600 3400 6300 3400
Wire Wire Line
	4900 3400 5600 3400
Wire Wire Line
	4200 3400 4900 3400
Wire Wire Line
	3500 3400 4200 3400
Wire Wire Line
	2800 3400 3500 3400
Wire Wire Line
	2100 3400 2800 3400
Wire Wire Line
	2100 4100 2800 4100
Wire Wire Line
	2800 4100 3500 4100
Wire Wire Line
	3500 4100 4200 4100
Wire Wire Line
	4200 4100 4900 4100
Wire Wire Line
	4900 4100 5600 4100
Wire Wire Line
	5600 4100 6300 4100
Wire Wire Line
	6300 4100 7000 4100
Wire Wire Line
	7000 4100 7450 4100
Wire Wire Line
	2400 1600 2400 3000
Wire Wire Line
	1700 3700 1700 4650
Wire Wire Line
	3100 1600 3100 2300
Wire Wire Line
	3100 2300 3100 3000
Wire Wire Line
	2400 3000 2400 3700
Wire Wire Line
	2400 3700 2400 4650
Wire Wire Line
	3100 3700 3100 4650
Wire Wire Line
	3100 3000 3100 3700
Wire Wire Line
	3800 2300 3800 3000
Wire Wire Line
	3800 1600 3800 2300
Wire Wire Line
	4500 1600 4500 2300
Wire Wire Line
	4500 2300 4500 3000
Wire Wire Line
	3800 3000 3800 3700
Wire Wire Line
	3800 3700 3800 4650
Wire Wire Line
	4500 3700 4500 4650
Wire Wire Line
	4500 3000 4500 3700
Wire Wire Line
	5200 2300 5200 3000
Wire Wire Line
	5200 1600 5200 2300
Wire Wire Line
	5900 1600 5900 2300
Wire Wire Line
	5900 2300 5900 3000
Wire Wire Line
	5200 3000 5200 3700
Wire Wire Line
	5200 3700 5200 4650
Wire Wire Line
	5900 3700 5900 4650
Wire Wire Line
	5900 3000 5900 3700
Wire Wire Line
	6600 2300 6600 3000
Wire Wire Line
	6600 1600 6600 2300
Wire Wire Line
	6600 3700 6600 4650
Wire Wire Line
	1000 3700 1000 4650
Wire Wire Line
	6600 3000 6600 3700
$EndSCHEMATC
